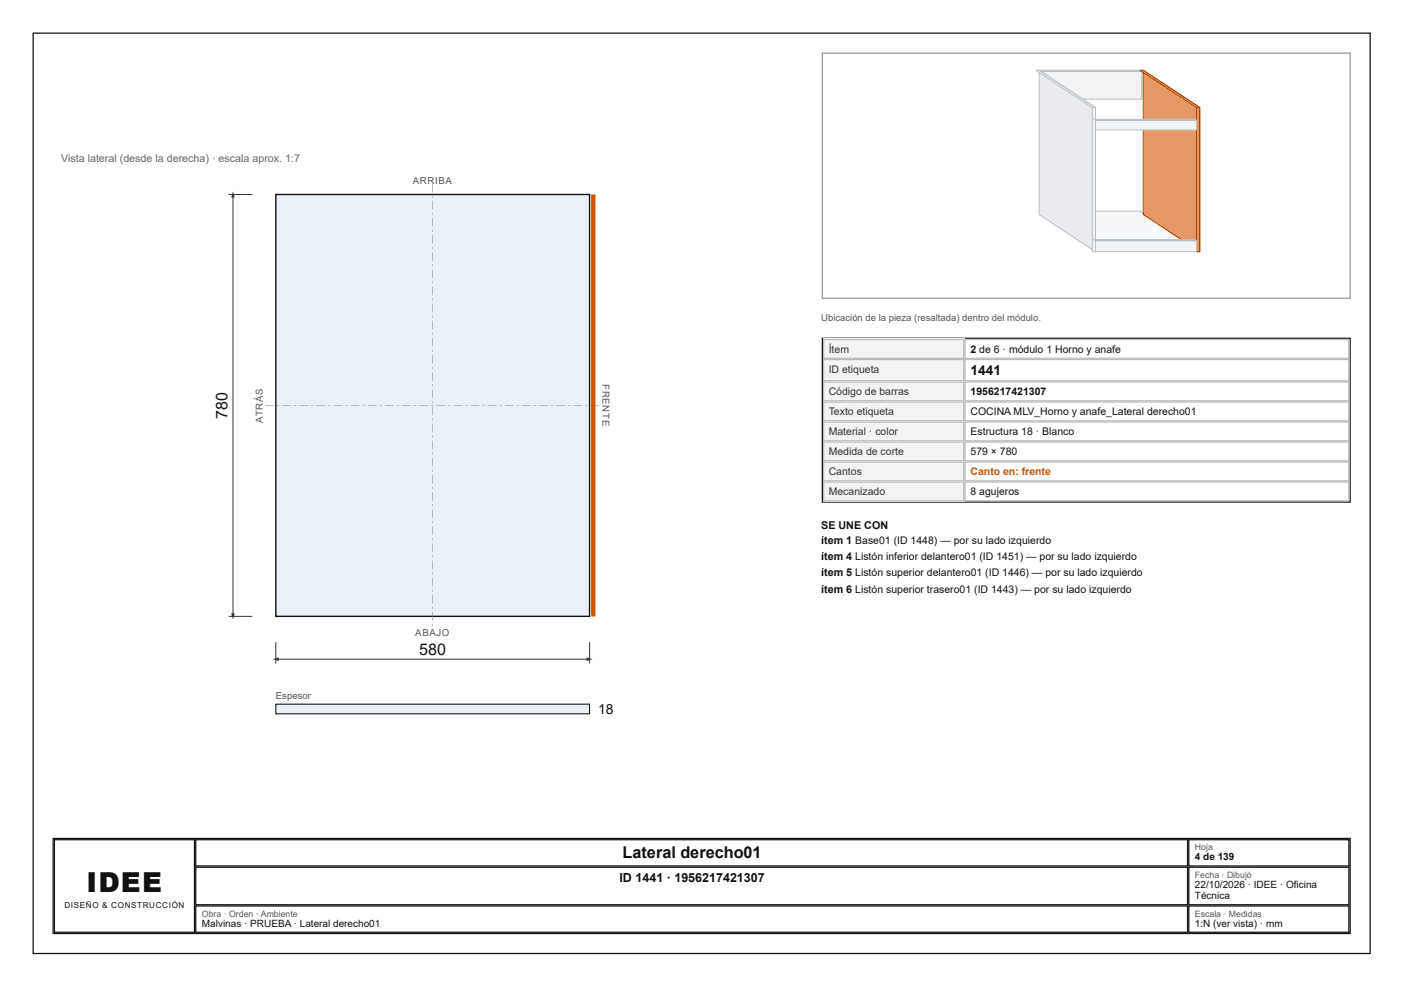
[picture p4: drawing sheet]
<svg xmlns="http://www.w3.org/2000/svg" width="297mm" height="210mm" viewBox="0 0 297 210" stroke-linecap="round" stroke-linejoin="round" font-family="sans-serif">
<path d="M7 7h282.9v194.7h-282.9z" fill="none" stroke="#111" stroke-width=".26"/>
<path d="M58.4 41.2h66.3v89.2h-66.3z" fill="#e9f0f7"/>
<path d="M58.4 41.2h66.3v89.2h-66.3z" fill="none" stroke="#111" stroke-width=".29"/>
<g fill="#888">
<path d="M91.5 38.9h.1v1.8h-.1zM91.5 41.4h.1v.4h-.1zM91.5 42.5h.1v1.8h-.1zM91.5 45h.1v.5h-.1zM91.5 46.1h.1v1.8h-.1zM91.5 48.6h.1v.5h-.1zM91.5 49.8h.1v1.8h-.1zM91.5 52.3h.1v.4h-.1zM91.5 53.4h.1v1.8h-.1zM91.5 55.9h.1v.4h-.1zM91.5 57h.1v1.8h-.1zM91.5 59.5h.1v.5h-.1zM91.5 60.6h.1v1.8h-.1zM91.5 63.1h.1v.5h-.1zM91.5 64.3h.1v1.8h-.1zM91.5 66.8h.1v.4h-.1zM91.5 67.9h.1v1.8h-.1zM91.5 70.4h.1v.4h-.1zM91.5 71.5h.1v1.8h-.1zM91.5 74h.1v.5h-.1zM91.5 75.1h.1v1.8h-.1zM91.5 77.6h.1v.5h-.1zM91.5 78.8h.1v1.8h-.1zM91.5 81.2h.1v.5h-.1zM91.5 82.4h.1v1.8h-.1zM91.5 84.9h.1v.4h-.1zM91.5 86h.1v1.8h-.1zM91.5 88.5h.1v.5h-.1zM91.5 89.6h.1v1.8h-.1zM91.5 92.1h.1v.5h-.1zM91.5 93.3h.1v1.8h-.1zM91.5 95.7h.1v.5h-.1zM91.5 96.9h.1v1.8h-.1zM91.5 99.4h.1v.4h-.1zM91.5 100.5h.1v1.8h-.1zM91.5 103h.1v.5h-.1zM91.5 104.1h.1v1.8h-.1zM91.5 106.6h.1v.5h-.1zM91.5 107.8h.1v1.8h-.1zM91.5 110.2h.1v.5h-.1zM91.5 111.4h.1v1.8h-.1zM91.5 113.9h.1v.4h-.1zM91.5 115h.1v1.8h-.1zM91.5 117.5h.1v.5h-.1zM91.5 118.6h.1v1.8h-.1zM91.5 121.1h.1v.5h-.1zM91.5 122.3h.1v1.8h-.1zM91.5 124.7h.1v.5h-.1zM91.5 125.9h.1v1.8h-.1zM91.5 128.4h.1v.4h-.1zM91.5 129.5h.1v1.8h-.1zM91.5 132h.1v.4h-.1z"/>
<path d="M56.1 85.7h1.8v.1h-1.8zM58.6 85.7h.4v.1h-.4zM59.7 85.7h1.8v.1h-1.8zM62.2 85.7h.5v.1h-.5zM63.3 85.7h1.8v.1h-1.8zM65.8 85.7h.5v.1h-.5zM67 85.7h1.8v.1h-1.8zM69.5 85.7h.4v.1h-.4zM70.6 85.7h1.8v.1h-1.8zM73.1 85.7h.4v.1h-.4zM74.2 85.7h1.8v.1h-1.8zM76.7 85.7h.5v.1h-.5zM77.8 85.7h1.8v.1h-1.8zM80.3 85.7h.5v.1h-.5zM81.5 85.7h1.8v.1h-1.8zM84 85.7h.4v.1h-.4zM85.1 85.7h1.8v.1h-1.8zM87.6 85.7h.4v.1h-.4zM88.7 85.7h1.8v.1h-1.8zM91.2 85.7h.5v.1h-.5zM92.3 85.7h1.8v.1h-1.8zM94.8 85.7h.5v.1h-.5zM96 85.7h1.8v.1h-1.8zM98.4 85.7h.5v.1h-.5zM99.6 85.7h1.8v.1h-1.8zM102.1 85.7h.4v.1h-.4zM103.2 85.7h1.8v.1h-1.8zM105.7 85.7h.5v.1h-.5zM106.8 85.7h1.8v.1h-1.8zM109.3 85.7h.5v.1h-.5zM110.5 85.7h1.8v.1h-1.8zM112.9 85.7h.5v.1h-.5zM114.1 85.7h1.8v.1h-1.8zM116.6 85.7h.4v.1h-.4zM117.7 85.7h1.8v.1h-1.8zM120.2 85.7h.5v.1h-.5zM121.3 85.7h1.8v.1h-1.8zM123.8 85.7h.5v.1h-.5zM125 85.7h1.8v.1h-1.8z"/>
</g>
<path d="M125.5 41.2v89.2" fill="none" stroke="#d35400" stroke-width=".91" stroke-linecap="butt"/>
<path d="M58.4 135.8v4.6M58.4 139.5h66.3M124.7 135.8v4.6" fill="none" stroke="#333" stroke-width=".21"/>
<g fill="#333">
<path d="M57.7 139.5l1.3-.4v.8z"/>
<path d="M124.1 139.1l1.3 .4-1.3 .4z"/>
</g>
<path d="M48.4 41.2h5M49.3 41.2v89.2M48.4 130.4h5" fill="none" stroke="#333" stroke-width=".21"/>
<g fill="#333">
<path d="M49.3 40.5l.4 1.3h-.8z"/>
<path d="M48.9 129.8h.8l-.4 1.2z"/>
</g>
<path d="M58.4 149h66.3v2h-66.3z" fill="#e9f0f7"/>
<path d="M58.4 149h66.3v2h-66.3z" fill="none" stroke="#111" stroke-width=".23"/>
<path d="M174 11.2h111.6v51.9h-111.6z" fill="none" stroke="#999" stroke-width=".26"/>
<path d="M241.4 14.9v6.1" fill="none" stroke="#e9ebee" stroke-width=".37"/>
<path d="M219.8 14.9h21.4l.3 .2h-21.3zM241.2 14.9l.3 .2v5.9l-.3-.3z" fill="none" stroke="#b8bec7" stroke-width=".21"/>
<path d="M219.8 15h21.7" fill="none" stroke="#f7f8f9" stroke-width=".24"/>
<path d="M220.2 15.1h21.3v5.9h-21.3z" fill="#f2f3f5"/>
<path d="M220.2 15.1h21.3v5.9h-21.3z" fill="none" stroke="#b8bec7" stroke-width=".21"/>
<path d="M241.2 44.7l11.5 7.6v.7l-11.5-7.6z" fill="#e9ebee"/>
<path d="M241.2 44.7l11.5 7.6v.7l-11.5-7.6z" fill="none" stroke="#b8bec7" stroke-width=".21"/>
<path d="M219.8 44.7h21.4l11.5 7.6h-21.3z" fill="#f7f8f9"/>
<path d="M219.8 44.7h21.4l11.5 7.6h-21.3z" fill="none" stroke="#b8bec7" stroke-width=".21"/>
<path d="M231.4 52.3h21.3v.7h-21.3z" fill="#f2f3f5"/>
<path d="M231.4 52.3h21.3v.7h-21.3z" fill="none" stroke="#b8bec7" stroke-width=".21"/>
<path d="M219.8 14.9l11.9 7.8v30.6l-11.9-7.9z" fill="#e9ebee"/>
<path d="M219.8 14.9l11.9 7.8v30.6l-11.9-7.9z" fill="none" stroke="#b8bec7" stroke-width=".21"/>
<path d="M219.1 14.9h.7l11.9 7.8h-.6z" fill="#f7f8f9"/>
<path d="M219.1 14.9h.7l11.9 7.8h-.6z" fill="none" stroke="#b8bec7" stroke-width=".21"/>
<path d="M231.1 22.7h.6v30.6h-.6z" fill="#f2f3f5"/>
<path d="M231.1 22.7h.6v30.6h-.6z" fill="none" stroke="#b8bec7" stroke-width=".21"/>
<path d="M241.9 14.9l11.9 7.8v30.6l-11.9-7.9z" fill="#e59866"/>
<path d="M241.9 14.9l11.9 7.8v30.6l-11.9-7.9z" fill="none" stroke="#a04000" stroke-width=".21"/>
<path d="M241.2 14.9h.7l11.9 7.8h-.7z" fill="#f8c471"/>
<path d="M241.2 14.9h.7l11.9 7.8h-.7z" fill="none" stroke="#a04000" stroke-width=".21"/>
<path d="M253.1 22.7h.7v30.6h-.7z" fill="#f5b041"/>
<path d="M253.1 22.7h.7v30.6h-.7z" fill="none" stroke="#a04000" stroke-width=".21"/>
<path d="M252.9 50.7v2.6" fill="none" stroke="#e9ebee" stroke-width=".37"/>
<path d="M231.4 50.7h21.3l.4 .3h-21.4zM252.7 50.7l.4 .3v2.3l-.4-.3z" fill="none" stroke="#b8bec7" stroke-width=".21"/>
<path d="M231.4 50.8h21.7" fill="none" stroke="#f7f8f9" stroke-width=".24"/>
<path d="M231.7 51h21.4v2.3h-21.4z" fill="#f2f3f5"/>
<path d="M231.4 25.2h21.3l.4 .3h-21.4zM252.7 25.2l.4 .3v2l-.4-.3zM231.7 51h21.4v2.3h-21.4z" fill="none" stroke="#b8bec7" stroke-width=".21"/>
<path d="M252.9 25.2v2.3" fill="none" stroke="#e9ebee" stroke-width=".37"/>
<path d="M231.4 25.4h21.7" fill="none" stroke="#f7f8f9" stroke-width=".24"/>
<path d="M231.7 25.5h21.4v2h-21.4z" fill="#f2f3f5"/>
<path d="M231.7 25.5h21.4v2h-21.4z" fill="none" stroke="#b8bec7" stroke-width=".21"/>
<path d="M174 71.6h111.6v34.6h-111.6z" fill="none" stroke="#111" stroke-width=".26"/>
<path d="M174.1 71.7h29.9v4.2h-29.9z" fill="#f3f3f3"/>
<path d="M174.2 71.8h29.7v4h-29.7zM204.1 71.8h81.3v4h-81.3z" fill="none" stroke="#bbb" stroke-width=".26"/>
<path d="M174.1 75.9h29.9v4.8h-29.9z" fill="#f3f3f3"/>
<path d="M174.2 76.1h29.7v4.5h-29.7zM204.1 76.1h81.3v4.5h-81.3z" fill="none" stroke="#bbb" stroke-width=".26"/>
<path d="M174.1 80.7h29.9v4.2h-29.9z" fill="#f3f3f3"/>
<path d="M174.2 80.8h29.7v4h-29.7zM204.1 80.8h81.3v4h-81.3z" fill="none" stroke="#bbb" stroke-width=".26"/>
<path d="M174.1 84.9h29.9v4.3h-29.9z" fill="#f3f3f3"/>
<path d="M174.2 85.1h29.7v3.9h-29.7zM204.1 85.1h81.3v3.9h-81.3z" fill="none" stroke="#bbb" stroke-width=".26"/>
<path d="M174.1 89.2h29.9v4.2h-29.9z" fill="#f3f3f3"/>
<path d="M174.2 89.3h29.7v4h-29.7zM204.1 89.3h81.3v4h-81.3z" fill="none" stroke="#bbb" stroke-width=".26"/>
<path d="M174.1 93.4h29.9v4.2h-29.9z" fill="#f3f3f3"/>
<path d="M174.2 93.5h29.7v4h-29.7zM204.1 93.5h81.3v4h-81.3z" fill="none" stroke="#bbb" stroke-width=".26"/>
<path d="M174.1 97.6h29.9v4.3h-29.9z" fill="#f3f3f3"/>
<path d="M174.2 97.8h29.7v3.9h-29.7zM204.1 97.8h81.3v3.9h-81.3z" fill="none" stroke="#bbb" stroke-width=".26"/>
<path d="M174.1 101.9h29.9v4.2h-29.9z" fill="#f3f3f3"/>
<path d="M174.2 102h29.7v4h-29.7zM204.1 102h81.3v4h-81.3z" fill="none" stroke="#bbb" stroke-width=".26"/>
<path d="M11.2 177.4h274.4v20.1h-274.4zM11.5 177.7h29.6v19.5h-29.6zM41.4 177.7h209.8v5.5h-209.8zM251.5 177.7h33.9v5.5h-33.9zM41.4 183.5h209.8v7.9h-209.8zM41.4 191.7h209.8v5.5h-209.8zM251.5 183.5h33.9v7.9h-33.9zM251.5 191.7h33.9v5.5h-33.9z" fill="none" stroke="#111" stroke-width=".26"/>
<text font-size="5.8" fill="#111" x="18.3" y="188.6">IDEE</text>
<g font-size="3.4" fill="#111">
<text x="48.2" y="88.6" transform="rotate(-90 48.2 88.6)">780</text>
<text x="88.7" y="138.6">580</text>
<text x="131.7" y="181.5">Lateral derecho01</text>
</g>
<g font-size="2.9" fill="#111">
<text x="205.3" y="79.4">1441</text>
<text x="126.5" y="151.1">18</text>
</g>
<text font-size="2.6" fill="#111" x="131.1" y="186.5">ID 1441 · 1956217421307</text>
<text font-size="2.3" fill="#666" x="12.9" y="34.4">Vista lateral (desde la derecha) · escala aprox. 1:7</text>
<g font-size="2.3" fill="#111">
<text x="173.7" y="111.9">SE UNE CON</text>
<text x="173.7" y="115.1">ítem 1 Base01 (ID 1448) — por su lado izquierdo</text>
<text x="173.7" y="118.5">ítem 4 Listón inferior delantero01 (ID 1451) — por su lado izquierdo</text>
<text x="173.7" y="122">ítem 5 Listón superior delantero01 (ID 1446) — por su lado izquierdo</text>
<text x="173.7" y="125.4">ítem 6 Listón superior trasero01 (ID 1443) — por su lado izquierdo</text>
</g>
<g font-size="2.2" fill="#333">
<text x="175.3" y="74.6">Ítem</text>
<text x="175.3" y="78.8">ID etiqueta</text>
<text x="175.3" y="83.6">Código de barras</text>
<text x="175.3" y="87.8">Texto etiqueta</text>
<text x="175.3" y="92.1">Material · color</text>
<text x="175.3" y="96.3">Medida de corte</text>
<text x="175.3" y="100.5">Cantos</text>
<text x="175.3" y="104.8">Mecanizado</text>
</g>
<g font-size="2.2" fill="#111">
<text x="205.3" y="74.6">2 de 6 · módulo 1 Horno y anafe</text>
<text x="205.3" y="83.6">1956217421307</text>
<text x="205.3" y="87.8">COCINA MLV_Horno y anafe_Lateral derecho01</text>
<text x="205.3" y="92.1">Estructura 18 · Blanco</text>
<text x="205.3" y="96.3">579 × 780</text>
<text x="205.3" y="104.8">8 agujeros</text>
</g>
<text font-size="2.2" fill="#d35400" x="205.3" y="100.5">Canto en: frente</text>
<g font-size="2.1" fill="#111">
<text x="252.8" y="182">4 de 139</text>
<text x="252.8" y="187.9">22/10/2026 · IDEE · Oficina</text>
<text x="252.8" y="190.2">Técnica</text>
<text x="42.7" y="196.1">Malvinas · PRUEBA · Lateral derecho01</text>
<text x="252.8" y="196.1">1:N (ver vista) · mm</text>
</g>
<g font-size="2" fill="#555">
<text x="87.3" y="38.9">ARRIBA</text>
<text x="173.7" y="68">Ubicación de la pieza (resaltada) dentro del módulo.</text>
<text x="127.4" y="81.3" transform="rotate(90 127.4 81.3)">FRENTE</text>
<text x="55.6" y="89.4" transform="rotate(-90 55.6 89.4)">ATRÁS</text>
<text x="87.9" y="134.5">ABAJO</text>
<text x="58.3" y="147.9">Espesor</text>
</g>
<g font-size="1.9" fill="#555">
<text x="252.8" y="179.9">Hoja</text>
<text x="252.8" y="185.7">Fecha · Dibujó</text>
<text x="42.7" y="193.9">Obra · Orden · Ambiente</text>
<text x="252.8" y="193.9">Escala · Medidas</text>
</g>
<text font-size="1.7" fill="#111" x="13.6" y="192.1">DISEÑO &amp; CONSTRUCCIÓN</text>
</svg>
